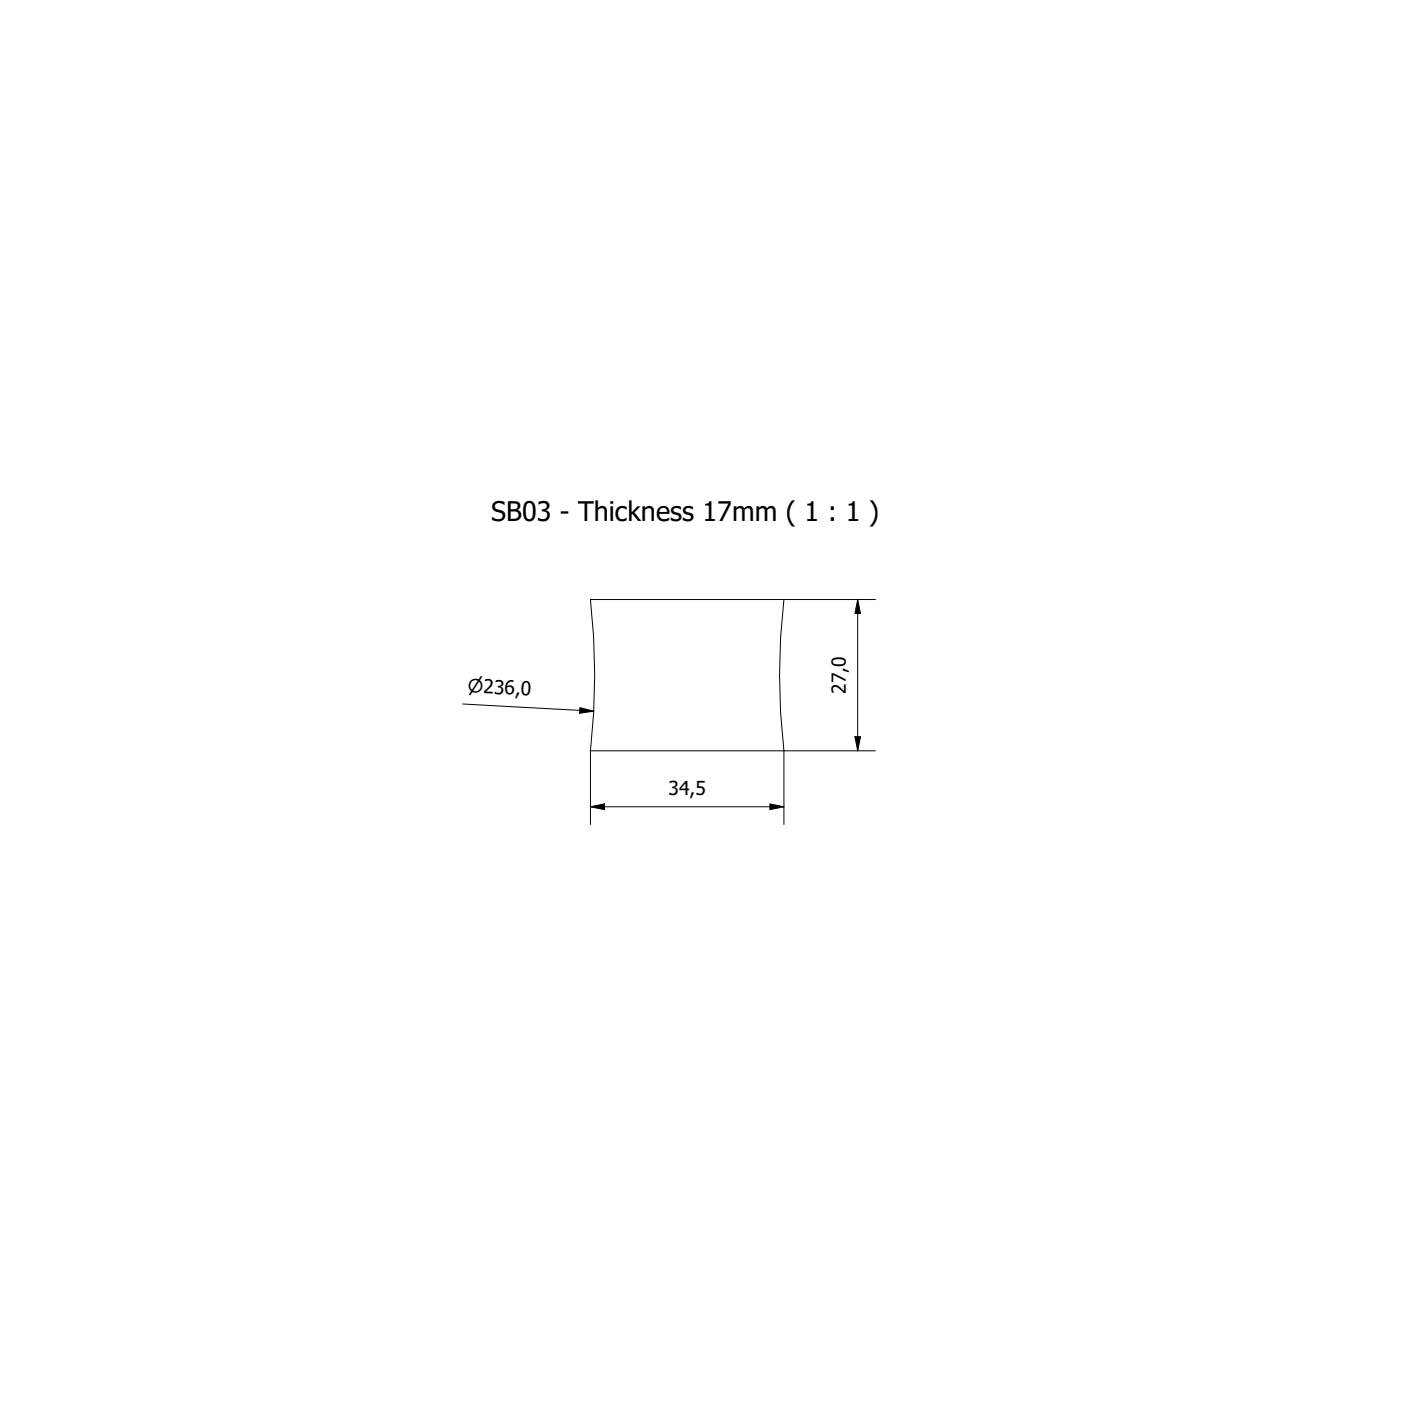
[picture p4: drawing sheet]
<svg xmlns="http://www.w3.org/2000/svg" width="250mm" height="250mm" viewBox="0 0 250 250" stroke-linecap="round" stroke-linejoin="round" font-family="sans-serif">
<!-- layer: Visible (ISO) -->
<path d="M105.4 107h34.6a116.8 116.8 0 0 0 0 27h-34.6a120 120 0 0 0 0-27z" fill="none" stroke="#000" stroke-width=".18"/>
<!-- layer: Dimension (ISO) -->
<path d="M140 107h16.3M153.1 107l.5 2.5h-1zM153.1 107v27M82.6 125.7l23.4 1.3M103.5 126.3l2.5 .7-2.5 .3zM105.4 134v13.2M152.6 131.5h1l-.5 2.5zM156.3 134h-16.3v13.2M105.4 144l2.5-.5v1zM105.4 144h34.6M137.5 143.5l2.5 .5-2.5 .5z" fill="none" stroke="#000" stroke-width=".18"/>
<path d="M153.1 107l.5 2.5h-1zM103.5 126.3l2.5 .7-2.5 .3zM152.6 131.5h1l-.5 2.5zM105.4 144l2.5-.5v1zM137.5 143.5l2.5 .5-2.5 .5z" fill="#000"/>
<text font-size="4.8" x="87.7" y="93.1">SB03 - Thickness 17mm ( 1 : 1 )</text>
<g font-size="3.4">
<text x="151" y="123.9" transform="rotate(-90 151 123.9)">27,0</text>
<text x="119.3" y="141.9">34,5</text>
</g>
<text font-size="3.3" x="83.5" y="123.6" transform="rotate(3 83.5 123.6)">⌀236,0</text>
</svg>
